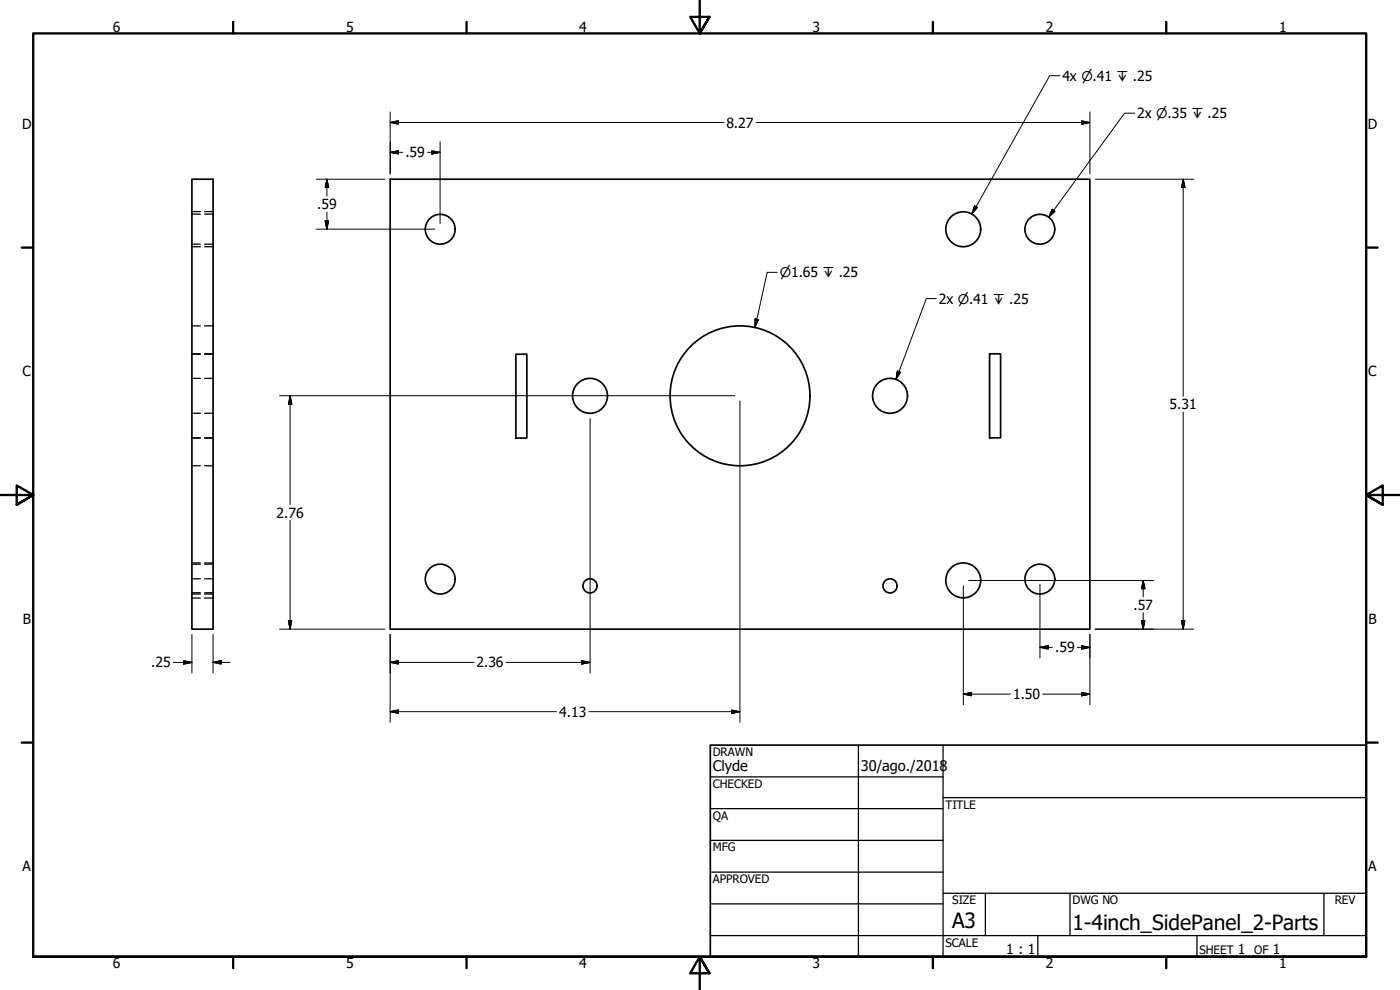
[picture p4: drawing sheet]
<svg xmlns="http://www.w3.org/2000/svg" width="420mm" height="297mm" viewBox="0 0 420 297" stroke-linecap="round" stroke-linejoin="round" font-family="sans-serif">
<g fill="none" stroke="#000" stroke-width=".51">
<path d="M57.6 53.8h6.3v135h-6.3zM117.1 53.8h210v135h-210zM154.8 106.3h3.3v25.1h-3.3zM297 106.2h3.3v25.2h-3.3zM213.2 223.6h196.8v63.5h-196.8z"/>
<circle cx="132.1" cy="68.8" r="4.5"/>
<circle cx="289.1" cy="68.8" r="5.2"/>
<circle cx="312.1" cy="68.8" r="4.5"/>
<circle cx="177.1" cy="118.8" r="5.2"/>
<circle cx="222.1" cy="118.8" r="21"/>
<circle cx="267.1" cy="118.8" r="5.2"/>
<circle cx="132.1" cy="173.8" r="4.5"/>
<circle cx="177.1" cy="175.8" r="2.13"/>
<circle cx="267.1" cy="175.8" r="2.13"/>
<circle cx="289.1" cy="174.1" r="5.2"/>
<circle cx="312.1" cy="173.8" r="4.5"/>
</g>
<g fill="none" stroke="#000" stroke-width=".38">
<path d="M57.6 63.5h2.5M57.6 74h2.5M57.6 64.2h2.5M57.6 73.3h2.5M61.4 63.5h2.5M61.4 74h2.5M61.4 64.2h2.5M61.4 73.3h2.5M57.6 97.8h2.5M61.4 97.8h2.5M57.6 106.2h2.5M57.6 106.3h2.5"/>
<path d="M57.6 113.5h2.5M61.4 106.2h2.5M61.4 106.3h2.5M61.4 113.5h2.5M269.1 111.3v2.5M57.6 131.4h2.5M57.6 139.7h2.5M57.6 124h2.5M61.4 131.4h2.5M61.4 139.7h2.5M61.4 124h2.5M57.6 168.9h2.5"/>
<path d="M57.6 179.4h2.5M57.6 169.3h2.5M57.6 178.2h2.5M57.6 173.7h2.5M57.6 177.8h2.5M61.4 168.9h2.5M61.4 179.4h2.5M61.4 169.3h2.5M61.4 178.2h2.5M61.4 173.7h2.5M61.4 177.8h2.5M213.2 233.1h69.8"/>
<path d="M257.6 223.6v63.5M283 239.3h127M283 223.6v63.5M213.2 242.6h69.8M213.2 252.1h69.8M213.2 261.7h69.8M213.2 271.2h69.8M283 268h127M295.7 268v12.7M321.1 268v12.7M397.3 268v12.7M213.2 280.7h196.8"/>
<path d="M311.5 280.7v6.4M359.2 280.7v6.4"/>
</g>
<g fill="none" stroke="#000" stroke-width=".7">
<path d="M70 6.6v3.4M140 6.6v3.4M210 0v10l-2.9-4.9h5.8l-2.9 4.9 2.9-4.9M280 6.6v3.4M350 6.6v3.4M6.5 74.3h3.5M410 74.3h3.4M0 148.5h10l-5-2.8v5.7l5-2.9-5 2.9M420 148.5h-10l5-2.8v5.7l-5-2.9 5 2.9M6.5 222.8h3.5M410 222.8h3.4M10 287.1v-277.1h400v277.1h-400h400"/>
<path d="M70 287.1v3.4M140 287.1v3.4M212.9 292l-2.9-4.9 2.9 4.9h-5.8l2.9-4.9v9.9M280 287.1v3.4M350 287.1v3.4"/>
</g>
<g fill="none" stroke="#000" stroke-width=".3">
<path d="M117.1 36.8l2.5-.6zM117.1 36.8l2.5-.6v1.1zM117.1 36.8h100.1M117.1 33.6v18.6M226.9 36.8h100.2M318.1 22.7h-3.1l-23.3 41.5M324.6 37.3l2.5-.5zM324.6 36.2l2.5 .6-2.5 .5zM327.1 33.6v18.6M340.6 34h-3.1l-22.7 31.1M94.9 53.8h20.6M98.1 53.8l.5 2.4z"/>
<path d="M98.1 53.8l.5 2.4h-1zM98.1 53.8v5.1M117.1 45.7l2.5-.4zM117.1 45.7l2.5-.4v.9zM117.1 45.7h3.7M128.3 45.7h3.8M129.6 46.2l2.5-.5zM129.6 45.3l2.5 .4-2.5 .5zM132.1 42.5v24.7M328.7 53.8h29.6M355.1 53.8l.5 2.4zM355.1 53.8l.5 2.4h-1z"/>
<path d="M355.1 53.8v65.1M94.9 68.8h35.6M97.6 66.3l.5 2.5zM97.6 66.3h1l-.5 2.5zM98.1 63.6v5.2M292.5 61.8l-.8 2.4zM292.5 61.8l.8 .5-1.6 1.9zM315.8 62.8l-1 2.3zM315.8 62.8l.8 .6-1.8 1.7zM226.6 95.7v2.5zM226.6 95.7l1 .2-1 2.3zM233.2 81.7h-2.9l-3.7 16.5v-2.5"/>
<path d="M281 89.6h-3l-9.1 24.2M83.9 118.7h136.6M87.1 118.7l.5 2.6zM87.1 118.7l.5 2.6h-1zM87.1 118.7v32.7M269.3 111.3l-.4 2.5zM269.3 111.3l1 .4-1.4 2.1zM177.1 125.6v76.3M222.1 120.3v96.4M355.1 123.6v65.2M87.1 156.1v32.7M289.1 175.8v35.6"/>
<path d="M290.7 174.2h55.6M312.1 175.4v22M343.1 174.2l.5 2.4zM343.1 174.2l.5 2.4h-1zM343.1 174.2v4.9M52 198.7h5.6M55.1 199.2l2.5-.5zM55.1 198.2l2.5 .5-2.5 .5zM57.6 190.4v11.5M63.9 198.7l2.5-.5zM63.9 198.7l2.5-.5v1zM63.9 198.7h5.1"/>
<path d="M63.9 190.4v11.5M83.9 188.8h31.6M86.6 186.2l.5 2.6zM86.6 186.2h1l-.5 2.6zM117.1 198.7l2.5-.5zM117.1 198.7l2.5-.5v1zM117.1 198.7h25.1M117.1 190.4v26.3M152 198.7h25.1M174.6 199.2l2.5-.5zM174.6 198.2l2.5 .5-2.5 .5zM312.1 194.2l2.5-.5z"/>
<path d="M312.1 194.2l2.5-.5v1zM312.1 194.2h3.7M323.3 194.2h3.8M324.6 194.7l2.5-.5zM324.6 193.7l2.5 .5-2.5 .5zM327.1 190.4v21M328.7 188.8h29.6M342.6 186.2l.5 2.6zM342.6 186.2h1l-.5 2.6zM343.1 183.8v5M354.6 186.2l.5 2.6zM354.6 186.2h1l-.5 2.6z"/>
<path d="M117.1 213.5l2.5-.5zM117.1 213.5l2.5-.5v1zM117.1 213.5h49.9M176.7 213.5h45.4M219.6 214l2.5-.5zM219.6 213l2.5 .5-2.5 .5zM289.1 208.3l2.5-.5zM289.1 208.3l2.5-.5v1zM289.1 208.3h14.1M312.9 208.3h14.2M324.6 208.8l2.5-.5zM324.6 207.8l2.5 .5-2.5 .5z"/>
</g>
<g fill="#000">
<path d="M117.1 36.8l2.5-.6zM117.1 36.8l2.5-.6v1.1zM324.6 37.3l2.5-.5zM324.6 36.2l2.5 .6-2.5 .5zM98.1 53.8l.5 2.4zM98.1 53.8l.5 2.4h-1zM117.1 45.7l2.5-.4v.9zM129.6 46.2l2.5-.5zM129.6 45.3l2.5 .4-2.5 .5zM355.1 53.8l.5 2.4zM355.1 53.8l.5 2.4h-1zM97.6 66.3l.5 2.5z"/>
<path d="M97.6 66.3h1l-.5 2.5zM292.5 61.8l-.8 2.4zM292.5 61.8l.8 .5-1.6 1.9zM315.8 62.8l-1 2.3zM315.8 62.8l.8 .6-1.8 1.7zM226.6 95.7l1 .2-1 2.3zM269.3 111.3l1 .4-1.4 2.1zM87.1 118.7l.5 2.6zM87.1 118.7l.5 2.6h-1zM343.1 174.2l.5 2.4zM343.1 174.2l.5 2.4h-1zM55.1 199.2l2.5-.5z"/>
<path d="M55.1 198.2l2.5 .5-2.5 .5zM63.9 198.7l2.5-.5zM63.9 198.7l2.5-.5v1zM86.6 186.2l.5 2.6zM86.6 186.2h1l-.5 2.6zM117.1 198.7l2.5-.5zM117.1 198.7l2.5-.5v1zM174.6 199.2l2.5-.5zM174.6 198.2l2.5 .5-2.5 .5zM312.1 194.2l2.5-.5zM312.1 194.2l2.5-.5v1zM324.6 194.7l2.5-.5z"/>
<path d="M324.6 193.7l2.5 .5-2.5 .5zM342.6 186.2l.5 2.6zM342.6 186.2h1l-.5 2.6zM354.6 186.2l.5 2.6zM354.6 186.2h1l-.5 2.6zM117.1 213.5l2.5-.5zM117.1 213.5l2.5-.5v1zM219.6 214l2.5-.5zM219.6 213l2.5 .5-2.5 .5zM289.1 208.3l2.5-.5zM289.1 208.3l2.5-.5v1zM324.6 208.8l2.5-.5z"/>
<path d="M324.6 207.8l2.5 .5-2.5 .5z"/>
</g>
<path d="M117.1 45.5h2.5" fill="none" stroke="#000" stroke-width=".44"/>
<g font-size="6.3">
<text x="285.8" y="278.6">A3</text>
<text x="321.9" y="279">1-4inch_SidePanel_2-Parts</text>
</g>
<g font-size="4.4">
<text x="213.9" y="231.4">Clyde</text>
<text x="258.4" y="231.4">30/ago./2018</text>
</g>
<g font-size="4.2">
<text x="33.8" y="9.6">6</text>
<text x="103.9" y="9.6">5</text>
<text x="173.9" y="9.6">4</text>
<text x="243.8" y="9.6">3</text>
<text x="313.9" y="9.6">2</text>
<text x="383.9" y="9.6">1</text>
<text x="318.8" y="24.2">4x ⌀.41 ↧ .25</text>
<text x="341.3" y="35.5">2x ⌀.35 ↧ .25</text>
<text x="6.7" y="38.7">D</text>
<text x="218" y="38.3">8.27</text>
<text x="410.5" y="38.7">D</text>
<text x="121.7" y="47.2">.59</text>
<text x="95.2" y="62.8">.59</text>
<text x="281.7" y="91.1">2x ⌀.41 ↧ .25</text>
<text x="6.8" y="113">C</text>
<text x="410.7" y="113">C</text>
<text x="351" y="122.8">5.31</text>
<text x="83" y="155.3">2.76</text>
<text x="340.2" y="182.9">.57</text>
<text x="6.9" y="187.2">B</text>
<text x="410.7" y="187.2">B</text>
<text x="316.7" y="195.8">.59</text>
<text x="45.4" y="200.3">.25</text>
<text x="143" y="200.3">2.36</text>
<text x="304" y="209.8">1.50</text>
<text x="167.8" y="215.1">4.13</text>
<text x="6.8" y="261.4">A</text>
<text x="410.7" y="261.4">A</text>
<text x="302" y="286.3">1 : 1</text>
<text x="371.5" y="286.2">1</text>
<text x="382" y="286.2">1</text>
<text x="33.8" y="290.5">6</text>
<text x="103.9" y="290.5">5</text>
<text x="173.9" y="290.5">4</text>
<text x="243.8" y="290.5">3</text>
<text x="313.9" y="290.5">2</text>
<text x="383.9" y="290.5">1</text>
</g>
<text font-size="4" x="234" y="83.2">⌀1.65 ↧ .25</text>
<g font-size="3.5">
<text x="213.9" y="226.9">DRAWN</text>
<text x="213.9" y="236.4">CHECKED</text>
<text x="213.9" y="245.9">QA</text>
<text x="283.8" y="242.6">TITLE</text>
<text x="213.9" y="255.4">MFG</text>
<text x="213.9" y="265">APPROVED</text>
<text x="285.8" y="271.3">SIZE</text>
<text x="321.9" y="271.3">DWG NO</text>
<text x="400.6" y="271.3">REV</text>
<text x="283.8" y="284">SCALE</text>
<text x="360" y="286.2">SHEET</text>
<text x="376.4" y="286.2">OF</text>
</g>
</svg>
